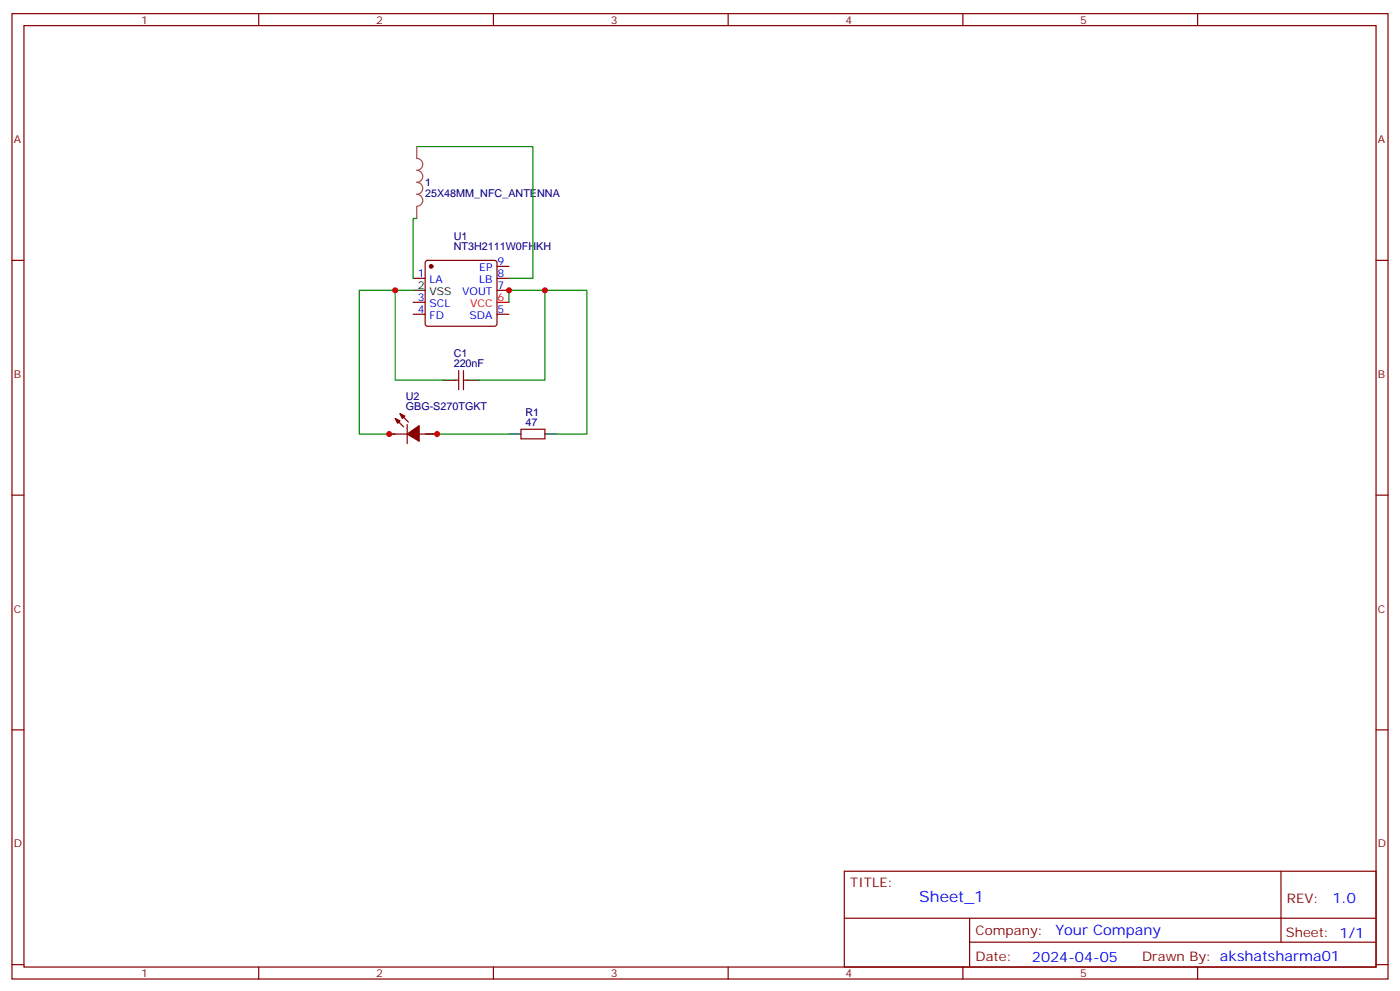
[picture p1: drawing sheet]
<svg xmlns="http://www.w3.org/2000/svg" width="412mm" height="292mm" viewBox="0 0 412 292" stroke-linecap="round" stroke-linejoin="round" font-family="sans-serif">
<g fill="none" stroke="#870000" stroke-width=".35">
<path d="M3.5 4h405.4v284.4h-405.4zM7.1 7.5h398.2v277.3h-398.2zM76.2 4v3.5M145.3 4v3.5M214.5 4v3.5M283.6 4v3.5M352.8 4v3.5M3.5 76.7h3.6M125.5 76.9l.4-.2h19.8l.5 .2 .2 .5v18l-.2 .5-.5 .2h-19.8l-.5-.2-.2-.5v-18zM146.4 78.5h3.5M405.3 76.7h3.6M121.7 82h3.5"/>
<path d="M121.7 92.6h3.5M121.7 89h3.5M146.4 82h3.5M146.4 85.5h3.5M146.4 92.6h3.5M134.1 112h1M135.1 109.1v5.7M136.5 109.1v5.7M136.5 112h1.1M114.7 127.8h5.2M116.4 123.3l2.5 2.4M117.8 121.8l2.5 2.5"/>
<path d="M119.9 125v5.7M123.5 127.8h5.3M153.5 126.4h7v2.9h-7zM3.5 145.8h3.6M405.3 145.8h3.6M3.5 215h3.6M405.3 215h3.6M248.7 256.6h156.6v28.2h-156.6zM377.3 256.6v20.9M248.7 270.5h156.5M285.6 277.5h119.6M285.6 270.5v14.1"/>
<path d="M3.5 284.1h3.6M76.2 284.8v3.6M145.3 284.8v3.6M214.5 284.8v3.6M283.6 284.8v3.6M352.8 284.8v3.6M405.3 284.1h3.6"/>
</g>
<path d="M146.4 89h3.5" fill="none" stroke="#f00" stroke-width=".35"/>
<path d="M121.7 85.5h3.5M130.5 112h3.6M137.6 112h3.5M149.9 127.8h3.6M160.5 127.8h3.5" fill="none" stroke="#000" stroke-width=".35"/>
<g fill="#870000" stroke="#870000" stroke-width=".35">
<path d="M119.9 127.8l3.6-2.4v4.6z"/>
<path d="M117.8 121.8l1.4 .8-.7 .7z"/>
<path d="M116.4 123.3l1.4 .7-.7 .7z"/>
<circle cx="127" cy="78.5" r=".53"/>
</g>
<path d="M122.8 43.2v3.5a1.76 1.76 0 0 1 1.7 1.7 1.76 1.76 0 0 1-1.7 1.8 1.76 1.76 0 0 1 1.7 1.7 1.76 1.76 0 0 1-1.7 1.8 1.76 1.76 0 0 1 1.7 1.8 1.76 1.76 0 0 1-1.7 1.7 1.76 1.76 0 0 1 1.7 1.8 1.76 1.76 0 0 1-1.7 1.8M122.8 60.9v3.4" fill="none" stroke="#a64a4a" stroke-width=".35"/>
<path d="M122.8 43.2h34.2v38.8h-7.1M122.8 64.3h-1.1v17.7M116.4 85.5v26.5h14.1M121.7 85.5h-15.9v42.3h10.6M149.9 89v-3.5h23v42.3h-8.9M160.5 85.5v26.5h-19.4M125.2 127.8h24.7" fill="none" stroke="#008700" stroke-width=".35"/>
<g fill="#c00">
<circle cx="149.9" cy="85.5" r=".88"/>
<circle cx="160.5" cy="85.5" r=".88"/>
<circle cx="116.4" cy="85.5" r=".88"/>
<circle cx="128.8" cy="127.8" r=".88"/>
<circle cx="114.7" cy="127.8" r=".88"/>
</g>
<text font-size="4.6" fill="#00f" x="270.8" y="265.6">Sheet_1</text>
<g font-size="4.2" fill="#00f">
<text x="392.5" y="265.9">1.0</text>
<text x="310.9" y="275.4">Your Company</text>
<text x="304" y="283.2">2024-04-05</text>
</g>
<g font-size="3.9" fill="#800">
<text x="250.5" y="261.2">TITLE:</text>
<text x="379.1" y="265.9">REV:</text>
<text x="287.4" y="275.4">Company:</text>
<text x="378.7" y="276">Sheet: 1/1</text>
<text x="287.4" y="283.1">Date:</text>
<text x="336.4" y="283.2">Drawn By: akshatsharma01</text>
</g>
<g font-size="3.2" fill="#800">
<text x="41.6" y="7">1</text>
<text x="110.8" y="7">2</text>
<text x="179.9" y="7">3</text>
<text x="249.1" y="7">4</text>
<text x="318.2" y="7">5</text>
<text x="4.1" y="42.1">A</text>
<text x="405.9" y="42.1">A</text>
<text x="4.1" y="111.3">B</text>
<text x="405.9" y="111.3">B</text>
<text x="4.1" y="180.4">C</text>
<text x="405.9" y="180.4">C</text>
<text x="4.1" y="249.6">D</text>
<text x="405.9" y="249.6">D</text>
<text x="41.6" y="287.8">1</text>
<text x="110.8" y="287.8">2</text>
<text x="179.9" y="287.8">3</text>
<text x="249.1" y="287.8">4</text>
<text x="318.2" y="287.8">5</text>
</g>
<g font-size="3.2" fill="#000080">
<text x="125.2" y="58.1">25X48MM_NFC_ANTENNA</text>
<text x="125.2" y="54.9">1</text>
<text x="133.6" y="70.6">U1</text>
<text x="133.6" y="73.6">NT3H2111W0FHKH</text>
<text x="133.6" y="105.1">C1</text>
<text x="133.6" y="108.1">220nF</text>
<text x="119.5" y="117.8">U2</text>
<text x="119.5" y="120.8">GBG-S270TGKT</text>
<text x="154.8" y="125.4">47</text>
<text x="154.8" y="122.4">R1</text>
</g>
<g font-size="3.2" fill="#00f">
<text x="123" y="81.6">1</text>
<text x="126.5" y="83.4">LA</text>
<text x="141.2" y="83.4">LB</text>
<text x="141.2" y="79.9">EP</text>
<text x="146.6" y="78.1">9</text>
<text x="146.6" y="81.6">8</text>
<text x="123" y="88.7">3</text>
<text x="136.2" y="86.9">VOUT</text>
<text x="146.6" y="85.2">7</text>
<text x="123" y="92.2">4</text>
<text x="126.5" y="94">FD</text>
<text x="126.5" y="90.5">SCL</text>
<text x="138.3" y="94">SDA</text>
<text x="146.6" y="92.2">5</text>
</g>
<g font-size="3.2">
<text x="123" y="85.2">2</text>
<text x="126.5" y="86.9">VSS</text>
</g>
<g font-size="3.2" fill="#f00">
<text x="146.6" y="88.7">6</text>
<text x="138.5" y="90.5">VCC</text>
</g>
</svg>
